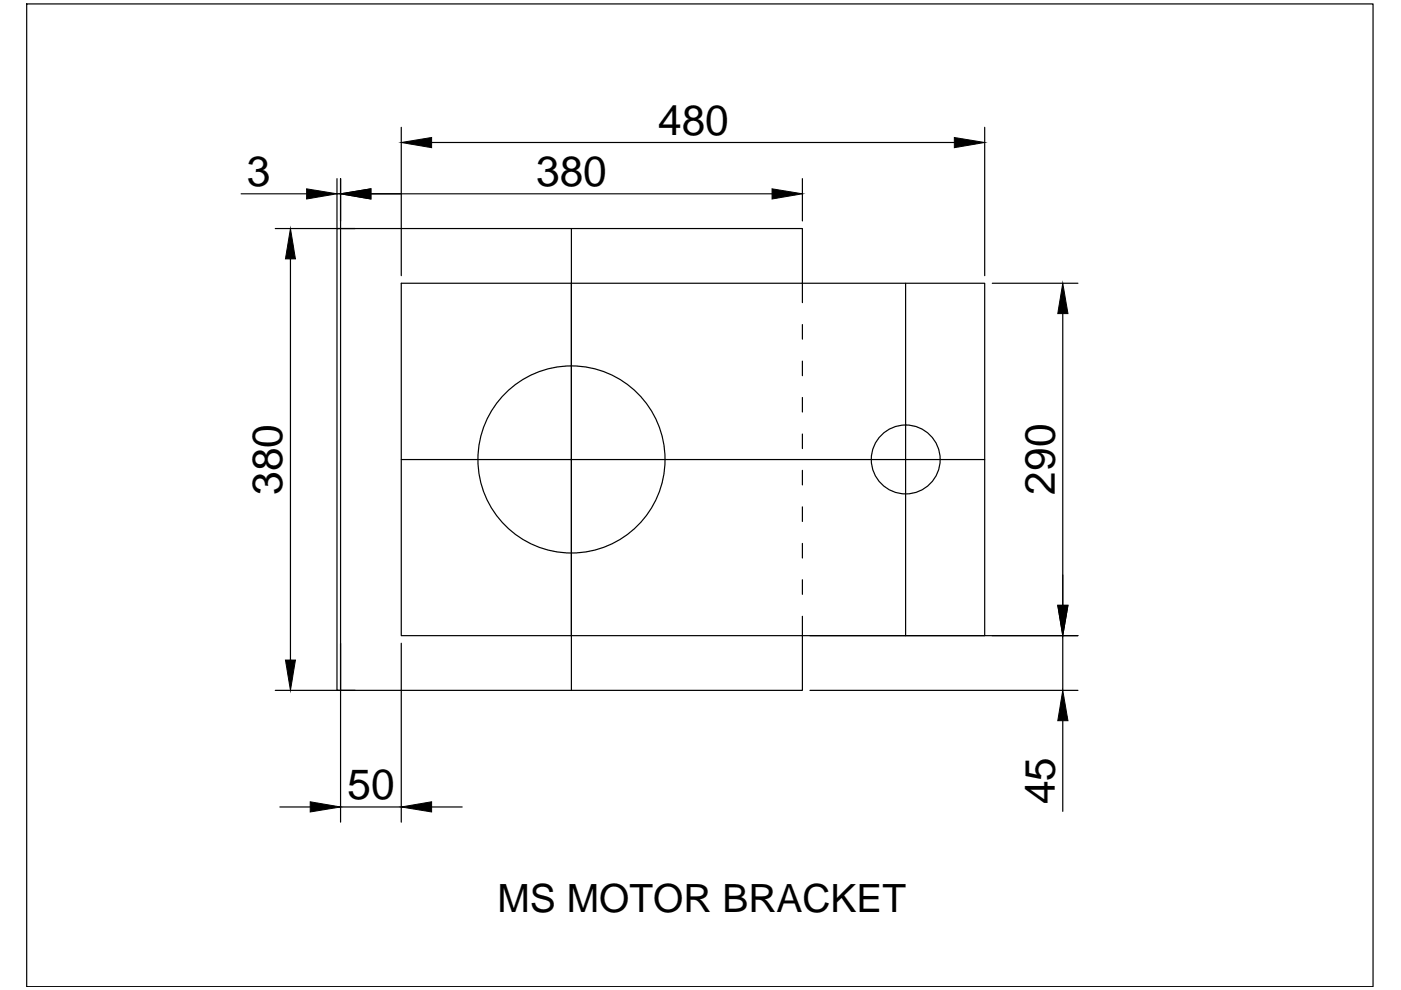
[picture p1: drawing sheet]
<svg xmlns="http://www.w3.org/2000/svg" width="297mm" height="210mm" viewBox="0 0 297 210" stroke-linecap="round" stroke-linejoin="round" font-family="sans-serif">
<!-- layer: 0 -->
<g fill="none" stroke="#000" stroke-width=".25">
<path d="M5.7 .8h285.4v208.4h-285.4zM71.4 37.9v10.4M72.2 37.9v10.4M85.1 27v31.4M91.5 30.2h110.8M170.1 37.9v8.9M208.8 27v31.4M51.1 41.1h13.9M58.4 48.5h16.9M61.6 54.9v85M71.4 41.1h.8M72.2 48.5h97.9v15.7"/>
<path d="M72.2 48.5v97.9h97.9v-15.7M72.2 48.5h-.8v97.9h.8M78.6 41.1h85.1M121.1 48.5v97.9M85.1 60.1h123.7v74.7h-123.7zM170.1 68.8v3.1M170.1 76.6v3.1M192 60.1v74.7M210.4 60.1h18.1M225.3 66.5v61.8M85.1 97.4h123.7M170.1 84.3v3.1"/>
<path d="M170.1 92v3.1M170.1 99.7v3.1M170.1 107.5v3.1M170.1 115.2v3.1M72.2 136.4v37.9M85.1 136.4v37.9M170.1 122.9v3.1M171.7 134.8h56.8M225.3 134.8v11.6M58.4 146.4h16.9M171.7 146.4h56.8M225.3 152.8v19.2"/>
<path d="M59.3 171.1h6.5M72.2 171.1h12.9M91.5 171.1h6.5"/>
<circle cx="121.2" cy="97.4" r="19.8"/>
<circle cx="192" cy="97.4" r="7.3"/>
</g>
<path d="M85.1 30.2l6.4-1v2.1zM202.3 29.2l6.5 1-6.5 1.1zM61.6 48.5l1 6.4h-2.1zM65 40l6.4 1.1-6.4 1.1zM72.2 41.1l6.4-1.1v2.2zM163.7 40l6.4 1.1-6.4 1.1zM225.3 60.1l1.1 6.4h-2.1zM60.5 139.9h2.1l-1 6.5zM224.3 128.3h2.1l-1.1 6.5zM225.3 146.4l1.1 6.4h-2.1zM65.8 170l6.4 1.1-6.4 1.1zM85.1 171.1l6.4-1.1v2.2z" fill="#000" stroke="#000" stroke-width=".21"/>
<g font-size="9">
<text x="139.6" y="28.5">480</text>
<text x="52.4" y="39.4">3</text>
<text x="113.7" y="39.4">380</text>
<text x="59.8" y="104.9" transform="rotate(-90 59.8 104.9)">380</text>
<text x="223.6" y="104.8" transform="rotate(-90 223.6 104.8)">290</text>
<text x="73.7" y="169.4">50</text>
<text x="223.6" y="170.5" transform="rotate(-90 223.6 170.5)">45</text>
</g>
<text font-size="8.3" x="105.5" y="193.4">MS MOTOR BRACKET</text>
</svg>
